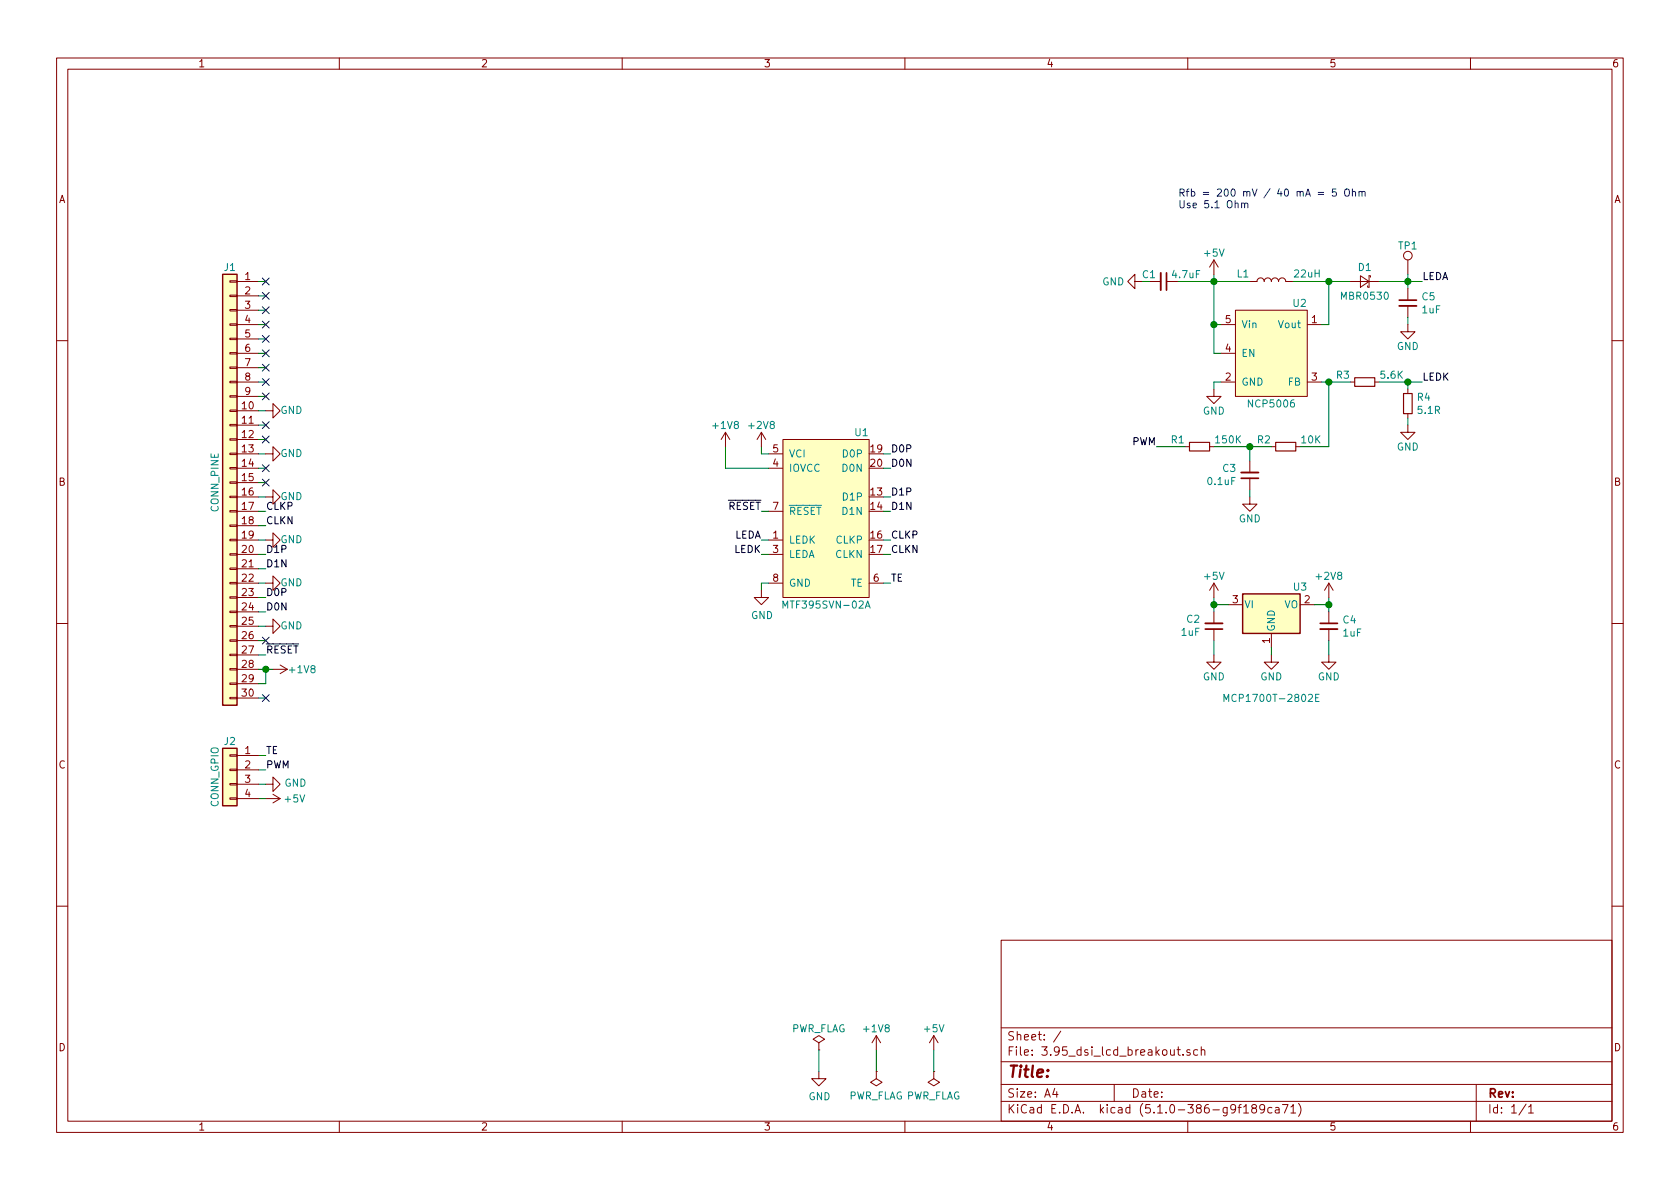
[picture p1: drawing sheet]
EESchema Schematic File Version 5
EELAYER 29 0
EELAYER END
$Descr A4 11693 8268
encoding utf-8
Sheet 1 1
Title ""
Date ""
Rev ""
Comp ""
Comment1 ""
Comment2 ""
Comment3 ""
Comment4 ""
$EndDescr
$Comp
L Display_Graphic_Extra:MTF395SVN-02A U1
U 1 1
P 5750 3650
F 0 "U1" H 6050 4300 50  0000 R CNN
F 1 "MTF395SVN-02A" H 5750 3100 50  0000 C CNN
F 2 "Connector_Amphenol:10051922-3010EHLF_1x30-1MP_P0.50mm_Horizontal" H 5750 3650 50  0001 C CNN
F 3 "" H 5750 3650 50  0001 C CNN
	1    5750 3650
	1    0    0    -1  
$EndComp
Wire Wire Line
	6150 3150 6200 3150
Wire Wire Line
	6150 3250 6200 3250
Wire Wire Line
	6150 3450 6200 3450
Wire Wire Line
	6150 3550 6200 3550
Wire Wire Line
	6150 3750 6200 3750
Wire Wire Line
	6150 3850 6200 3850
Wire Wire Line
	5350 3550 5300 3550
Wire Wire Line
	5350 3750 5300 3750
Wire Wire Line
	5350 3850 5300 3850
Wire Wire Line
	5350 4050 5300 4050
Wire Wire Line
	5300 4050 5300 4100
Wire Wire Line
	5350 3150 5300 3150
$Comp
L power:GND #PWR0101
U 1 1
P 5300 4100
F 0 "#PWR0101" H 5300 3850 50  0001 C CNN
F 1 "GND" H 5305 3927 50  0000 C CNN
F 2 "" H 5300 4100 50  0001 C CNN
F 3 "" H 5300 4100 50  0001 C CNN
	1    5300 4100
	1    0    0    -1  
$EndComp
$Comp
L Connector_Generic:Conn_01x30 J1
U 1 1
P 1600 3350
F 0 "J1" H 1600 4850 50  0000 C CNN
F 1 "CONN_PINE" V 1700 3350 50  0000 C CNN
F 2 "Connector_Amphenol:10051922-3010EHLF_1x30-1MP_P0.50mm_Horizontal" H 1600 3350 50  0001 C CNN
F 3 "~" H 1600 3350 50  0001 C CNN
	1    1600 3350
	-1   0    0    -1  
$EndComp
Wire Wire Line
	1850 1950 1800 1950
Wire Wire Line
	1850 2050 1800 2050
Wire Wire Line
	1850 2150 1800 2150
Wire Wire Line
	1850 2250 1800 2250
Wire Wire Line
	1850 2350 1800 2350
Wire Wire Line
	1850 2450 1800 2450
Wire Wire Line
	1850 2550 1800 2550
Wire Wire Line
	1850 2650 1800 2650
Wire Wire Line
	1850 2750 1800 2750
Wire Wire Line
	1850 2850 1800 2850
Wire Wire Line
	1850 2950 1800 2950
Wire Wire Line
	1850 3050 1800 3050
Wire Wire Line
	1850 3150 1800 3150
Wire Wire Line
	1850 3250 1800 3250
Wire Wire Line
	1850 3350 1800 3350
Wire Wire Line
	1850 3450 1800 3450
Wire Wire Line
	1850 3550 1800 3550
Wire Wire Line
	1850 3650 1800 3650
Wire Wire Line
	1850 3750 1800 3750
Wire Wire Line
	1850 3850 1800 3850
Wire Wire Line
	1850 3950 1800 3950
Wire Wire Line
	1850 4050 1800 4050
Wire Wire Line
	1850 4150 1800 4150
Wire Wire Line
	1850 4250 1800 4250
Wire Wire Line
	1850 4350 1800 4350
Wire Wire Line
	1850 4450 1800 4450
Wire Wire Line
	1850 4550 1800 4550
Wire Wire Line
	1850 4750 1800 4750
Wire Wire Line
	1850 4850 1800 4850
$Comp
L power:GND #PWR0102
U 1 1
P 1850 2850
F 0 "#PWR0102" H 1850 2600 50  0001 C CNN
F 1 "GND" V 1850 2750 50  0000 R CNN
F 2 "" H 1850 2850 50  0001 C CNN
F 3 "" H 1850 2850 50  0001 C CNN
	1    1850 2850
	0    -1   -1   0   
$EndComp
$Comp
L power:GND #PWR0103
U 1 1
P 1850 3150
F 0 "#PWR0103" H 1850 2900 50  0001 C CNN
F 1 "GND" V 1850 3050 50  0000 R CNN
F 2 "" H 1850 3150 50  0001 C CNN
F 3 "" H 1850 3150 50  0001 C CNN
	1    1850 3150
	0    -1   -1   0   
$EndComp
$Comp
L power:GND #PWR0104
U 1 1
P 1850 3450
F 0 "#PWR0104" H 1850 3200 50  0001 C CNN
F 1 "GND" V 1850 3350 50  0000 R CNN
F 2 "" H 1850 3450 50  0001 C CNN
F 3 "" H 1850 3450 50  0001 C CNN
	1    1850 3450
	0    -1   -1   0   
$EndComp
$Comp
L power:GND #PWR0105
U 1 1
P 1850 3750
F 0 "#PWR0105" H 1850 3500 50  0001 C CNN
F 1 "GND" V 1850 3650 50  0000 R CNN
F 2 "" H 1850 3750 50  0001 C CNN
F 3 "" H 1850 3750 50  0001 C CNN
	1    1850 3750
	0    -1   -1   0   
$EndComp
$Comp
L power:GND #PWR0106
U 1 1
P 1850 4050
F 0 "#PWR0106" H 1850 3800 50  0001 C CNN
F 1 "GND" V 1850 3950 50  0000 R CNN
F 2 "" H 1850 4050 50  0001 C CNN
F 3 "" H 1850 4050 50  0001 C CNN
	1    1850 4050
	0    -1   -1   0   
$EndComp
$Comp
L power:GND #PWR0107
U 1 1
P 1850 4350
F 0 "#PWR0107" H 1850 4100 50  0001 C CNN
F 1 "GND" V 1850 4250 50  0000 R CNN
F 2 "" H 1850 4350 50  0001 C CNN
F 3 "" H 1850 4350 50  0001 C CNN
	1    1850 4350
	0    -1   -1   0   
$EndComp
Text Label 1850 3550 0    50   ~ 0
CLKP
Text Label 1850 3650 0    50   ~ 0
CLKN
Text Label 1850 3850 0    50   ~ 0
D1P
Text Label 1850 3950 0    50   ~ 0
D1N
Text Label 1850 4150 0    50   ~ 0
D0P
Text Label 1850 4250 0    50   ~ 0
D0N
Text Label 1850 4550 0    50   ~ 0
~RESET~
Wire Wire Line
	1800 4650 1850 4650
Wire Wire Line
	1850 4750 1850 4650
Connection ~ 1850 4650
Wire Wire Line
	1850 4650 1900 4650
$Comp
L power:+1V8 #PWR0108
U 1 1
P 1900 4650
F 0 "#PWR0108" H 1900 4500 50  0001 C CNN
F 1 "+1V8" V 1900 4750 50  0000 L CNN
F 2 "" H 1900 4650 50  0001 C CNN
F 3 "" H 1900 4650 50  0001 C CNN
	1    1900 4650
	0    1    1    0   
$EndComp
Wire Wire Line
	5300 3100 5300 3150
Wire Wire Line
	5050 3250 5050 3100
Wire Wire Line
	5050 3250 5350 3250
Text Label 6200 3750 0    50   ~ 0
CLKP
Text Label 6200 3850 0    50   ~ 0
CLKN
Text Label 6200 3450 0    50   ~ 0
D1P
Text Label 6200 3550 0    50   ~ 0
D1N
Text Label 6200 3150 0    50   ~ 0
D0P
Text Label 6200 3250 0    50   ~ 0
D0N
Wire Wire Line
	6150 4050 6200 4050
Text Label 5300 3550 2    50   ~ 0
~RESET~
$Comp
L power:+1V8 #PWR0109
U 1 1
P 5050 3100
F 0 "#PWR0109" H 5050 2950 50  0001 C CNN
F 1 "+1V8" H 5050 3250 50  0000 C CNN
F 2 "" H 5050 3100 50  0001 C CNN
F 3 "" H 5050 3100 50  0001 C CNN
	1    5050 3100
	1    0    0    -1  
$EndComp
$Comp
L power:+2V8 #PWR0110
U 1 1
P 5300 3100
F 0 "#PWR0110" H 5300 2950 50  0001 C CNN
F 1 "+2V8" H 5300 3250 50  0000 C CNN
F 2 "" H 5300 3100 50  0001 C CNN
F 3 "" H 5300 3100 50  0001 C CNN
	1    5300 3100
	1    0    0    -1  
$EndComp
$Comp
L LED_Driver_Extra:NCP5006 U2
U 1 1
P 8850 2450
F 0 "U2" H 9100 2800 50  0000 R CNN
F 1 "NCP5006" H 8850 2100 50  0000 C CNN
F 2 "Package_TO_SOT_SMD:SOT-23-5" H 8850 2000 50  0001 C CNN
F 3 "https://www.mouser.se/datasheet/2/308/NCP5006-86652.pdf" H 8850 2000 50  0001 C CNN
	1    8850 2450
	1    0    0    -1  
$EndComp
Wire Wire Line
	8500 2650 8450 2650
Wire Wire Line
	8450 2650 8450 2700
$Comp
L power:GND #PWR0111
U 1 1
P 8450 2700
F 0 "#PWR0111" H 8450 2450 50  0001 C CNN
F 1 "GND" H 8450 2550 50  0000 C CNN
F 2 "" H 8450 2700 50  0001 C CNN
F 3 "" H 8450 2700 50  0001 C CNN
	1    8450 2700
	1    0    0    -1  
$EndComp
Wire Wire Line
	8500 2450 8450 2450
Wire Wire Line
	8450 2450 8450 2250
Wire Wire Line
	8450 2250 8500 2250
Wire Wire Line
	8450 2250 8450 1950
Connection ~ 8450 2250
Wire Wire Line
	9200 2250 9250 2250
Wire Wire Line
	9250 2250 9250 1950
Text Notes 8200 1450 0    50   ~ 0
Rfb = 200 mV {slash} 40 mA = 5 Ohm\nUse 5.1 Ohm\n
$Comp
L Device:L L1
U 1 1
P 8850 1950
F 0 "L1" V 8900 1800 50  0000 R CNN
F 1 "22uH" V 8900 2100 50  0000 L CNN
F 2 "Inductor_SMD:L_Wuerth_WE-TPC-3816" H 8850 1950 50  0001 C CNN
F 3 "~" H 8850 1950 50  0001 C CNN
	1    8850 1950
	0    1    -1   0   
$EndComp
Wire Wire Line
	8450 1950 8700 1950
Wire Wire Line
	9000 1950 9250 1950
Connection ~ 9250 1950
Wire Wire Line
	9250 1950 9400 1950
$Comp
L Device:D_Schottky_Small D1
U 1 1
P 9500 1950
F 0 "D1" H 9500 2050 50  0000 C CNN
F 1 "MBR0530" H 9500 1850 50  0000 C CNN
F 2 "Diode_SMD:D_SOD-123" V 9500 1950 50  0001 C CNN
F 3 "~" V 9500 1950 50  0001 C CNN
	1    9500 1950
	-1   0    0    -1  
$EndComp
Wire Wire Line
	9600 1950 9800 1950
Wire Wire Line
	9800 1950 9800 2000
Connection ~ 9800 1950
Wire Wire Line
	9800 1950 9900 1950
$Comp
L Device:C_Small C5
U 1 1
P 9800 2100
F 0 "C5" H 9892 2146 50  0000 L CNN
F 1 "1uF" H 9892 2055 50  0000 L CNN
F 2 "Capacitor_SMD:C_0603_1608Metric" H 9800 2100 50  0001 C CNN
F 3 "~" H 9800 2100 50  0001 C CNN
	1    9800 2100
	1    0    0    -1  
$EndComp
Wire Wire Line
	9800 2200 9800 2250
$Comp
L power:GND #PWR0112
U 1 1
P 9800 2250
F 0 "#PWR0112" H 9800 2000 50  0001 C CNN
F 1 "GND" H 9800 2100 50  0000 C CNN
F 2 "" H 9800 2250 50  0001 C CNN
F 3 "" H 9800 2250 50  0001 C CNN
	1    9800 2250
	1    0    0    -1  
$EndComp
$Comp
L Device:C_Small C1
U 1 1
P 8100 1950
F 0 "C1" V 8050 1900 50  0000 R CNN
F 1 "4.7uF" V 8050 2000 50  0000 L CNN
F 2 "Capacitor_SMD:C_0603_1608Metric" H 8100 1950 50  0001 C CNN
F 3 "~" H 8100 1950 50  0001 C CNN
	1    8100 1950
	0    1    1    0   
$EndComp
Wire Wire Line
	8000 1950 7950 1950
$Comp
L power:GND #PWR0113
U 1 1
P 7950 1950
F 0 "#PWR0113" H 7950 1700 50  0001 C CNN
F 1 "GND" V 7950 1750 50  0000 C CNN
F 2 "" H 7950 1950 50  0001 C CNN
F 3 "" H 7950 1950 50  0001 C CNN
	1    7950 1950
	0    1    1    0   
$EndComp
Wire Wire Line
	8450 1900 8450 1950
Connection ~ 8450 1950
Wire Wire Line
	8200 1950 8450 1950
$Comp
L Connector:TestPoint TP1
U 1 1
P 9800 1900
F 0 "TP1" H 9800 2100 50  0000 C CNN
F 1 "TP_LEDA" V 9845 2088 50  0001 L CNN
F 2 "TestPoint:TestPoint_Pad_D1.5mm" H 10000 1900 50  0001 C CNN
F 3 "~" H 10000 1900 50  0001 C CNN
	1    9800 1900
	1    0    0    -1  
$EndComp
Wire Wire Line
	9800 1900 9800 1950
Text Label 9900 1950 0    50   ~ 0
LEDA
NoConn ~ 1850 2650
NoConn ~ 1850 2550
NoConn ~ 1850 1950
NoConn ~ 1850 2050
NoConn ~ 1850 3350
NoConn ~ 1850 3250
NoConn ~ 1850 3050
NoConn ~ 1850 2950
Text Label 5300 3750 2    50   ~ 0
LEDA
Text Label 5300 3850 2    50   ~ 0
LEDK
Wire Wire Line
	9200 2650 9250 2650
$Comp
L Device:R_Small R3
U 1 1
P 9500 2650
F 0 "R3" V 9450 2550 50  0000 R CNN
F 1 "5.6K" V 9450 2750 50  0000 L CNN
F 2 "Resistor_SMD:R_0603_1608Metric" H 9500 2650 50  0001 C CNN
F 3 "~" H 9500 2650 50  0001 C CNN
	1    9500 2650
	0    1    1    0   
$EndComp
Wire Wire Line
	9600 2650 9800 2650
Text Label 9900 2650 0    50   ~ 0
LEDK
Wire Wire Line
	9800 2650 9800 2700
Connection ~ 9800 2650
Wire Wire Line
	9800 2650 9900 2650
$Comp
L Device:R_Small R4
U 1 1
P 9800 2800
F 0 "R4" H 9859 2846 50  0000 L CNN
F 1 "5.1R" H 9859 2755 50  0000 L CNN
F 2 "Resistor_SMD:R_0603_1608Metric" H 9800 2800 50  0001 C CNN
F 3 "~" H 9800 2800 50  0001 C CNN
	1    9800 2800
	1    0    0    -1  
$EndComp
Wire Wire Line
	9800 2900 9800 2950
$Comp
L power:GND #PWR0114
U 1 1
P 9800 2950
F 0 "#PWR0114" H 9800 2700 50  0001 C CNN
F 1 "GND" H 9800 2800 50  0000 C CNN
F 2 "" H 9800 2950 50  0001 C CNN
F 3 "" H 9800 2950 50  0001 C CNN
	1    9800 2950
	1    0    0    -1  
$EndComp
Wire Wire Line
	9250 2650 9250 3100
Connection ~ 9250 2650
Wire Wire Line
	9250 2650 9400 2650
$Comp
L Device:R_Small R2
U 1 1
P 8950 3100
F 0 "R2" V 8900 3000 50  0000 R CNN
F 1 "10K" V 8900 3200 50  0000 L CNN
F 2 "Resistor_SMD:R_0603_1608Metric" H 8950 3100 50  0001 C CNN
F 3 "~" H 8950 3100 50  0001 C CNN
	1    8950 3100
	0    1    1    0   
$EndComp
Wire Wire Line
	9050 3100 9250 3100
$Comp
L Device:R_Small R1
U 1 1
P 8350 3100
F 0 "R1" V 8300 3000 50  0000 R CNN
F 1 "150K" V 8300 3200 50  0000 L CNN
F 2 "Resistor_SMD:R_0603_1608Metric" H 8350 3100 50  0001 C CNN
F 3 "~" H 8350 3100 50  0001 C CNN
	1    8350 3100
	0    1    1    0   
$EndComp
Wire Wire Line
	8850 3100 8700 3100
Wire Wire Line
	8700 3100 8700 3200
Connection ~ 8700 3100
Wire Wire Line
	8700 3100 8450 3100
$Comp
L Device:C_Small C3
U 1 1
P 8700 3300
F 0 "C3" H 8609 3254 50  0000 R CNN
F 1 "0.1uF" H 8609 3345 50  0000 R CNN
F 2 "Capacitor_SMD:C_0603_1608Metric" H 8700 3300 50  0001 C CNN
F 3 "~" H 8700 3300 50  0001 C CNN
	1    8700 3300
	1    0    0    1   
$EndComp
Wire Wire Line
	8700 3400 8700 3450
$Comp
L power:GND #PWR0115
U 1 1
P 8700 3450
F 0 "#PWR0115" H 8700 3200 50  0001 C CNN
F 1 "GND" H 8700 3300 50  0000 C CNN
F 2 "" H 8700 3450 50  0001 C CNN
F 3 "" H 8700 3450 50  0001 C CNN
	1    8700 3450
	1    0    0    -1  
$EndComp
Wire Wire Line
	8250 3100 8050 3100
NoConn ~ 1850 2350
NoConn ~ 1850 2450
NoConn ~ 1850 4450
NoConn ~ 1850 2250
NoConn ~ 1850 2150
NoConn ~ 1850 4850
NoConn ~ 1850 2750
Text Label 8050 3100 2    50   ~ 0
PWM
Text Label 6200 4050 0    50   ~ 0
TE
$Comp
L power:+5V #PWR0116
U 1 1
P 8450 1900
F 0 "#PWR0116" H 8450 1750 50  0001 C CNN
F 1 "+5V" H 8450 2050 50  0000 C CNN
F 2 "" H 8450 1900 50  0001 C CNN
F 3 "" H 8450 1900 50  0001 C CNN
	1    8450 1900
	1    0    0    -1  
$EndComp
Text Label 1850 5250 0    50   ~ 0
TE
Text Label 1850 5350 0    50   ~ 0
PWM
$Comp
L power:GND #PWR0117
U 1 1
P 1850 5450
F 0 "#PWR0117" H 1850 5200 50  0001 C CNN
F 1 "GND" V 1855 5322 50  0000 R CNN
F 2 "" H 1850 5450 50  0001 C CNN
F 3 "" H 1850 5450 50  0001 C CNN
	1    1850 5450
	0    -1   -1   0   
$EndComp
$Comp
L power:+5V #PWR0118
U 1 1
P 1850 5550
F 0 "#PWR0118" H 1850 5400 50  0001 C CNN
F 1 "+5V" V 1850 5750 50  0000 C CNN
F 2 "" H 1850 5550 50  0001 C CNN
F 3 "" H 1850 5550 50  0001 C CNN
	1    1850 5550
	0    1    1    0   
$EndComp
Wire Wire Line
	1850 5250 1800 5250
Wire Wire Line
	1850 5350 1800 5350
Wire Wire Line
	1850 5450 1800 5450
Wire Wire Line
	1850 5550 1800 5550
$Comp
L Connector_Generic:Conn_01x04 J2
U 1 1
P 1600 5350
F 0 "J2" H 1600 5550 50  0000 C CNN
F 1 "CONN_GPIO" V 1700 5300 50  0000 C CNN
F 2 "Connector_PinHeader_2.54mm:PinHeader_1x04_P2.54mm_Vertical" H 1600 5350 50  0001 C CNN
F 3 "~" H 1600 5350 50  0001 C CNN
	1    1600 5350
	-1   0    0    -1  
$EndComp
$Comp
L Regulator_Linear:MCP1700-2802E_SOT23 U3
U 1 1
P 8850 4200
F 0 "U3" H 9050 4325 50  0000 C CNN
F 1 "MCP1700T-2802E" H 8850 3550 50  0000 C CNN
F 2 "Package_TO_SOT_SMD:SOT-23" H 8850 4425 50  0001 C CNN
F 3 "http://ww1.microchip.com/downloads/en/DeviceDoc/20001826D.pdf" H 8850 4200 50  0001 C CNN
	1    8850 4200
	1    0    0    -1  
$EndComp
Wire Wire Line
	8850 4500 8850 4550
Wire Wire Line
	8550 4200 8450 4200
Wire Wire Line
	8450 4200 8450 4150
Wire Wire Line
	8450 4200 8450 4250
Connection ~ 8450 4200
Wire Wire Line
	9150 4200 9250 4200
Wire Wire Line
	9250 4200 9250 4150
Wire Wire Line
	9250 4200 9250 4250
Connection ~ 9250 4200
$Comp
L power:GND #PWR0119
U 1 1
P 8850 4550
F 0 "#PWR0119" H 8850 4300 50  0001 C CNN
F 1 "GND" H 8850 4400 50  0000 C CNN
F 2 "" H 8850 4550 50  0001 C CNN
F 3 "" H 8850 4550 50  0001 C CNN
	1    8850 4550
	1    0    0    -1  
$EndComp
$Comp
L power:+2V8 #PWR0120
U 1 1
P 9250 4150
F 0 "#PWR0120" H 9250 4000 50  0001 C CNN
F 1 "+2V8" H 9250 4300 50  0000 C CNN
F 2 "" H 9250 4150 50  0001 C CNN
F 3 "" H 9250 4150 50  0001 C CNN
	1    9250 4150
	1    0    0    -1  
$EndComp
$Comp
L power:+5V #PWR0121
U 1 1
P 8450 4150
F 0 "#PWR0121" H 8450 4000 50  0001 C CNN
F 1 "+5V" H 8450 4300 50  0000 C CNN
F 2 "" H 8450 4150 50  0001 C CNN
F 3 "" H 8450 4150 50  0001 C CNN
	1    8450 4150
	1    0    0    -1  
$EndComp
$Comp
L Device:C_Small C4
U 1 1
P 9250 4350
F 0 "C4" H 9342 4396 50  0000 L CNN
F 1 "1uF" H 9342 4305 50  0000 L CNN
F 2 "Capacitor_SMD:C_0603_1608Metric" H 9250 4350 50  0001 C CNN
F 3 "~" H 9250 4350 50  0001 C CNN
	1    9250 4350
	1    0    0    -1  
$EndComp
$Comp
L Device:C_Small C2
U 1 1
P 8450 4350
F 0 "C2" H 8358 4304 50  0000 R CNN
F 1 "1uF" H 8358 4395 50  0000 R CNN
F 2 "Capacitor_SMD:C_0603_1608Metric" H 8450 4350 50  0001 C CNN
F 3 "~" H 8450 4350 50  0001 C CNN
	1    8450 4350
	1    0    0    1   
$EndComp
Wire Wire Line
	8450 4450 8450 4550
Wire Wire Line
	9250 4450 9250 4550
$Comp
L power:GND #PWR0122
U 1 1
P 9250 4550
F 0 "#PWR0122" H 9250 4300 50  0001 C CNN
F 1 "GND" H 9250 4400 50  0000 C CNN
F 2 "" H 9250 4550 50  0001 C CNN
F 3 "" H 9250 4550 50  0001 C CNN
	1    9250 4550
	1    0    0    -1  
$EndComp
$Comp
L power:GND #PWR0123
U 1 1
P 8450 4550
F 0 "#PWR0123" H 8450 4300 50  0001 C CNN
F 1 "GND" H 8450 4400 50  0000 C CNN
F 2 "" H 8450 4550 50  0001 C CNN
F 3 "" H 8450 4550 50  0001 C CNN
	1    8450 4550
	1    0    0    -1  
$EndComp
$Comp
L power:+1V8 #PWR0124
U 1 1
P 6100 7300
F 0 "#PWR0124" H 6100 7150 50  0001 C CNN
F 1 "+1V8" H 6100 7450 50  0000 C CNN
F 2 "" H 6100 7300 50  0001 C CNN
F 3 "" H 6100 7300 50  0001 C CNN
	1    6100 7300
	1    0    0    -1  
$EndComp
Wire Wire Line
	6100 7300 6100 7450
$Comp
L power:PWR_FLAG #FLG0101
U 1 1
P 6100 7450
F 0 "#FLG0101" H 6100 7525 50  0001 C CNN
F 1 "PWR_FLAG" H 6100 7623 50  0000 C CNN
F 2 "" H 6100 7450 50  0001 C CNN
F 3 "~" H 6100 7450 50  0001 C CNN
	1    6100 7450
	-1   0    0    1   
$EndComp
$Comp
L power:+5V #PWR0125
U 1 1
P 6500 7300
F 0 "#PWR0125" H 6500 7150 50  0001 C CNN
F 1 "+5V" H 6500 7450 50  0000 C CNN
F 2 "" H 6500 7300 50  0001 C CNN
F 3 "" H 6500 7300 50  0001 C CNN
	1    6500 7300
	1    0    0    -1  
$EndComp
$Comp
L power:PWR_FLAG #FLG0102
U 1 1
P 6500 7450
F 0 "#FLG0102" H 6500 7525 50  0001 C CNN
F 1 "PWR_FLAG" H 6500 7623 50  0000 C CNN
F 2 "" H 6500 7450 50  0001 C CNN
F 3 "~" H 6500 7450 50  0001 C CNN
	1    6500 7450
	-1   0    0    1   
$EndComp
Wire Wire Line
	6500 7300 6500 7450
$Comp
L power:GND #PWR0126
U 1 1
P 5700 7450
F 0 "#PWR0126" H 5700 7200 50  0001 C CNN
F 1 "GND" H 5705 7277 50  0000 C CNN
F 2 "" H 5700 7450 50  0001 C CNN
F 3 "" H 5700 7450 50  0001 C CNN
	1    5700 7450
	1    0    0    -1  
$EndComp
$Comp
L power:PWR_FLAG #FLG0103
U 1 1
P 5700 7300
F 0 "#FLG0103" H 5700 7375 50  0001 C CNN
F 1 "PWR_FLAG" H 5700 7450 50  0000 C CNN
F 2 "" H 5700 7300 50  0001 C CNN
F 3 "~" H 5700 7300 50  0001 C CNN
	1    5700 7300
	1    0    0    -1  
$EndComp
Wire Wire Line
	5700 7450 5700 7300
$EndSCHEMATC
